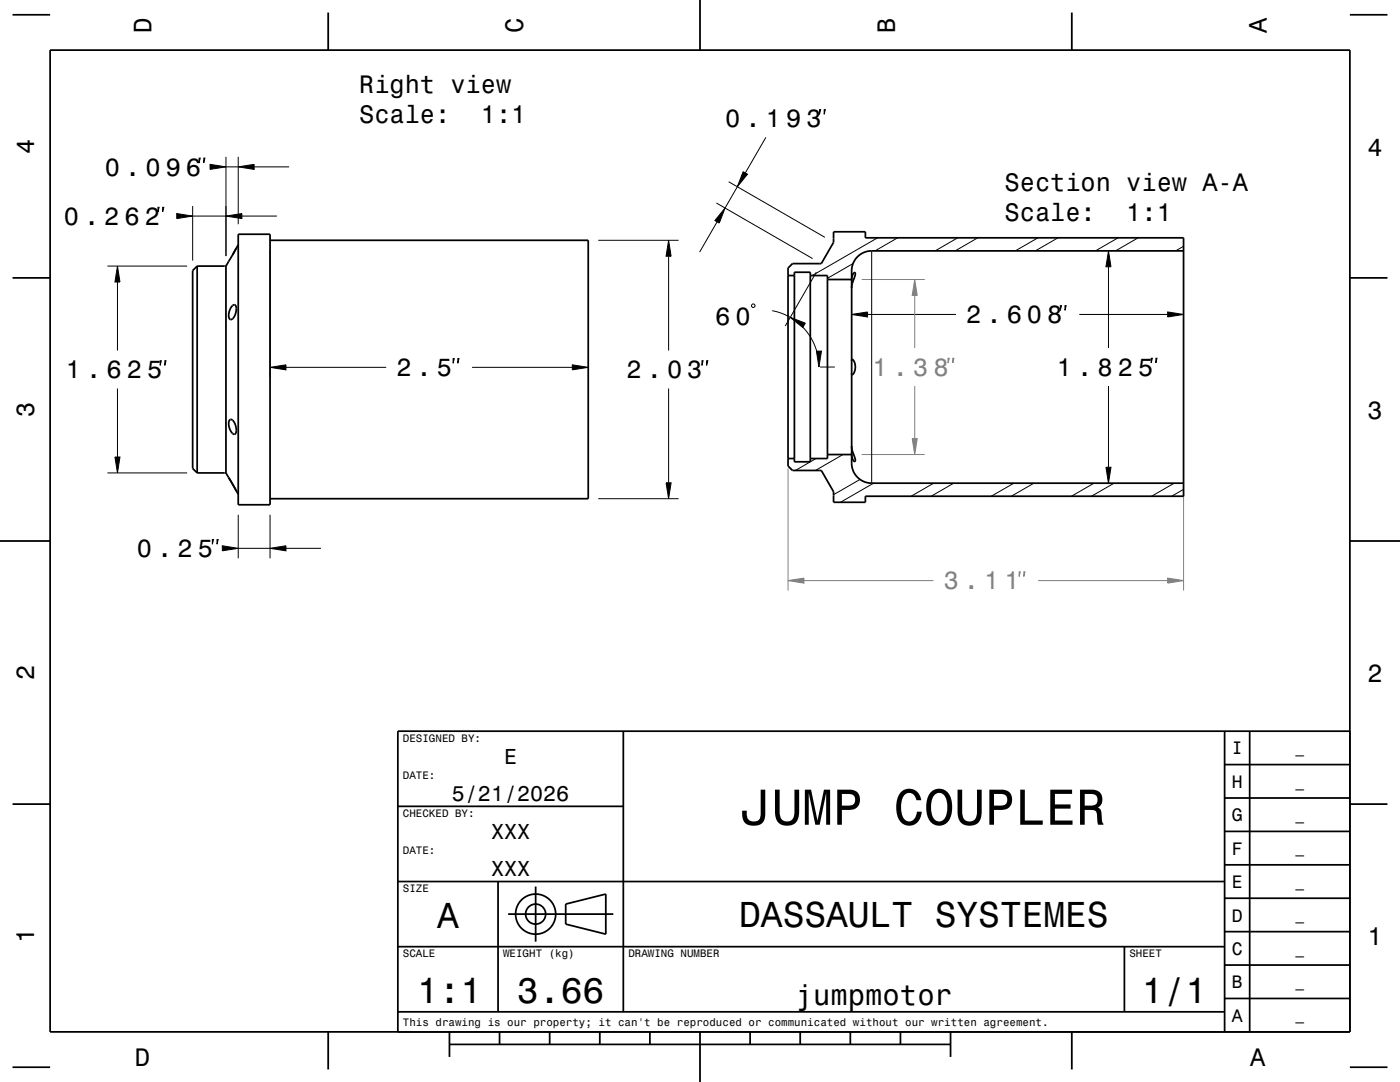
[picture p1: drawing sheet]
<svg xmlns="http://www.w3.org/2000/svg" width="279mm" height="216mm" viewBox="0 0 279 216" stroke-linecap="round" stroke-linejoin="round" font-family="sans-serif">
<g fill="none" stroke="#000" stroke-width=".2">
<path d="M39.7 31.5h.3l-.3 1zM40.7 31.5h.2l-.2 1zM41.9 32.8l3.2 .5-3.2 .5zM45.1 31.3v19.8M45.1 33.3h2.4M47.5 33.3l3.2-.5v1zM47.5 31.3v13.4M50.7 33.3h7M145.4 36.3l19.2 11.1M147.2 37.3l-2.5 4.2M148.3 34.3l.9 .5-2 2.5zM152.8 27.4l-4.1 7.1"/>
<path d="M163.5 21.9h.3l-.3 .9zM164.5 21.9h.2l-.2 .9zM21.4 53.1h15.9M23.4 53.1l.5 3.2h-1zM23.4 56.3v13.6M31.5 41.4h.3l-.3 .9zM32.5 41.4h.2l-.2 .9zM35.3 42.6l3.1 .5-3.1 .5zM38.4 41.1v10.9M38.4 43.1h6.7M45.1 43.1l3.2-.5v1zM48.3 43.1h7"/>
<path d="M53.9 49.9v25.4M119.4 47.9h16M133.4 47.9l.5 3.2h-1zM133.4 51.1v18.8M143 40.5l19.2 11.1M143.1 44.3l-3.5 6M144.7 41.5l-1.2 3-.8-.5zM162.9 54.3l-6.2 10.8M170.2 52.6l-5.1 2.9M174 50.1v46.3M175.1 47.5l-13 7.5M179.1 47.5l-4.5 2.6"/>
<path d="M191.1 47.5l-4.5 2.6M195.1 47.5l-4.5 2.6M207.1 47.5l-4.5 2.6M211.1 47.5l-4.5 2.6M221.2 50.1l.5 3.1h-1zM221.2 53.2v16.3M223.1 47.5l-4.5 2.6M227.1 47.5l-4.5 2.6M236.2 49.1l-1.6 1M23.4 77.5v13.7M32 72h.2l-.2 .9zM32.9 72h.2l-.2 .9z"/>
<path d="M53.9 73.3l3.2-.5v1zM57.1 73.3h20M90.4 71.6h.3l-.3 .9zM91.4 71.6h.2l-.2 .9zM94.2 73.3h20M114.2 72.8l3.2 .5-3.2 .5zM133.4 77.5v18.8M140.1 72h.2l-.2 .9zM141 72h.3l-.3 .9zM150 60.9l.2-.2h.2l.3 .2v.2l-.3 .3h-.2l-.2-.3zM154.1 62a11.3 11.3 0 0 1 3.6 1.3M157.7 63.3l3 1.2-.5 .8z"/>
<path d="M160.2 65.3a11.5 11.5 0 0 1 2.8 4.8M162.9 70.1h1l-.5 3.1zM163.7 73.2h2.9M170 62.7l3.1-.5v1zM173.1 62.7h17.7M211.6 61h.2l-.2 .9zM212.5 61h.3l-.3 .9zM215.4 62.7h17.6M221.2 77v16.2M229.7 71.5h.3l-.3 .9zM230.7 71.5h.2l-.2 .9zM233 62.2l3.2 .5-3.2 .5z"/>
<path d="M21.4 94.4h15.9M22.9 91.2h1l-.5 3.2zM119.4 99.5h16M132.9 96.3h1l-.5 3.2zM162.9 91.5l-4.2 2.4M168.2 90.7l-5.5 3.2M171.6 95.7l-5.2 3M174.3 96.4l-6.6 3.8M186.3 96.4l-4.5 2.6M190.3 96.4l-4.5 2.6M202.3 96.4l-4.5 2.6M206.3 96.4l-4.5 2.6"/>
<path d="M218.3 96.4l-4.5 2.6M220.7 93.2h1l-.5 3.2zM222.3 96.4l-4.5 2.6M234.3 96.4l-4.5 2.6M236.2 97.6l-2.4 1.4M42.4 107.7h.2l-.2 .9zM43.3 107.7h.2l-.2 .9zM44.4 108.9l3.1 .5-3.1 .5zM47.5 102.7v8.7M47.5 109.4h6.4M53.9 109.4l3.2-.5v1zM53.9 102.7v8.7"/>
<path d="M57.1 109.4h7"/>
</g>
<path d="M172 55.8h12.6M157.3 93.5v24.4M172 90.7h12.6M236.2 98.4v19.5" fill="none" stroke="#808080" stroke-width=".2"/>
<g fill="none" stroke="#000" stroke-width=".35">
<path d="M2.5 2.9h7.5M10 10h259.4v195.9h-259.4zM65.5 2.5v7.5M139.7 0v10M213.9 2.5v7.5M269.4 2.9h7.5M2.5 55.4h7.5M39.3 53.1l-.9 .9v39.5l.9 .9M39.3 53.1v41.3M39.3 53.1h5.8M45.1 53.1v41.3M47.5 48.8l-2.4 4.3"/>
<path d="M47.5 46.7h6.4v54h-6.4zM53.9 47.9h63.5v51.6h-63.5M157.3 55h1.2M158.2 52.6h5.7l2.5-4.2v-2.2h6.3v1.3h63.5v51.5h-63.5v1.2h-6.3v-2.1l-2.5-4.2h-5.7l-.9-.9v-39.5zM158.5 54.3h3.2v37.8h-3.2zM161.7 55h3.4v36.5h-3.4M165.1 55.8h4.9M170 56v-.3a1.21 1.21 0 0 1 .6-1.3 .66 .66 0 0 1-.1 .9l-.5 2M236.2 50.1h-62.2a4 4 0 0 0-4 4v38.3a4 4 0 0 0 4 4h62.2M269.4 55.4h7.5M46.4 61a.47 .47 0 0 1 .6-.1 .47 .47 0 0 1 .2 .6 1.98 1.98 0 0 1-1.2 2.3l-.3-.4-.1-.7 .3-.9zM170 72a.18 .18 0 0 1 .1-.3 .18 .18 0 0 1 .2 .2 2.13 2.13 0 0 1-.3 2.8v-.2"/>
<path d="M39.3 94.4h5.8M45.1 94.4l2.4 4.2M45.8 83.8a.67 .67 0 0 1 1 .6l.4 1.4a.54 .54 0 0 1-.1 .6 .54 .54 0 0 1-.6 .2v-.1a2.52 2.52 0 0 1-.7-2.7zM157.3 91.5h1.2M165.1 90.7h4.9M170 89.2l.7 2.5a.26 .26 0 0 1-.2 .4 .26 .26 0 0 1-.3-.3l-.2-1.4M0 107.9h10M269.4 107.9h10M124.4 145.9v56M244.4 159.2h25M244.4 152.6h25M244.4 145.9v60"/>
<path d="M249.4 145.9v60M269.4 145.9h-190v60M2.5 160.5h7.5M79.4 175.9h165M79.4 160.9h45M99.4 175.9v26M106.9 176.9v11M244.4 179.2h25M244.4 172.6h25M244.4 165.9h25M269.4 160.5h7.5M79.4 188.9h165"/>
<path d="M101.4 182.4h21M112.9 180.4l8-2v8l-8-2zM224.4 188.9v13M244.4 199.2h25M244.4 192.6h25M244.4 185.9h25M2.5 213h7.5M65.5 205.9v7.5M79.4 201.9h165M89.7 208.4h100M89.7 205.9v5M99.7 205.9v2.5"/>
<path d="M109.7 205.9v2.5M119.7 205.9v2.5M129.7 205.9v2.5M139.7 205.9v10M149.7 205.9v2.5M159.7 205.9v2.5M169.7 205.9v2.5M179.7 205.9v2.5M189.7 205.9v5M213.9 205.9v7.5M269.4 213h7.5"/>
<circle cx="106.9" cy="182.4" r="2"/>
<circle cx="106.9" cy="182.4" r="4"/>
</g>
<g fill="#000">
<path d="M41.9 32.8l3.2 .5-3.2 .5z" fill-rule="evenodd"/>
<path d="M47.5 33.3l3.2-.5v1z" fill-rule="evenodd"/>
<path d="M148.3 34.3l.9 .5-2 2.5z" fill-rule="evenodd"/>
<path d="M23.4 53.1l.5 3.2h-1z" fill-rule="evenodd"/>
<path d="M35.3 42.6l3.1 .5-3.1 .5z" fill-rule="evenodd"/>
<path d="M45.1 43.1l3.2-.5v1z" fill-rule="evenodd"/>
<path d="M133.4 47.9l.5 3.2h-1z" fill-rule="evenodd"/>
<path d="M144.7 41.5l-1.2 3-.8-.5z" fill-rule="evenodd"/>
<path d="M221.2 50.1l.5 3.1h-1z" fill-rule="evenodd"/>
<path d="M53.9 73.3l3.2-.5v1z" fill-rule="evenodd"/>
<path d="M114.2 72.8l3.2 .5-3.2 .5z" fill-rule="evenodd"/>
<path d="M157.7 63.3l3 1.2-.5 .8z" fill-rule="evenodd"/>
<path d="M162.9 70.1h1l-.5 3.1z" fill-rule="evenodd"/>
<path d="M170 62.7l3.1-.5v1z" fill-rule="evenodd"/>
<path d="M233 62.2l3.2 .5-3.2 .5z" fill-rule="evenodd"/>
<path d="M22.9 91.2h1l-.5 3.2z" fill-rule="evenodd"/>
<path d="M132.9 96.3h1l-.5 3.2z" fill-rule="evenodd"/>
<path d="M220.7 93.2h1l-.5 3.2z" fill-rule="evenodd"/>
<path d="M44.4 108.9l3.1 .5-3.1 .5z" fill-rule="evenodd"/>
<path d="M53.9 109.4l3.2-.5v1z" fill-rule="evenodd"/>
</g>
<g fill="#808080">
<path d="M182.6 55.8l.5 3.1h-1z" fill-rule="evenodd"/>
<path d="M182.1 87.5h1l-.5 3.2z" fill-rule="evenodd"/>
</g>
<path d="M182.6 55.8l.5 3.1h-1zM182.6 58.9v10.6M182.6 77v10.5M189.2 71.5h.2l-.2 .9zM190.1 71.5h.3l-.3 .9zM182.1 87.5h1l-.5 3.2z" fill="none" stroke="#808080" stroke-width=".2"/>
<g fill="#808080">
<path d="M233 115.4l3.2 .5-3.2 .5z" fill-rule="evenodd"/>
<path d="M157.3 115.9l3.1-.5v1z" fill-rule="evenodd"/>
</g>
<path d="M157.3 115.9l3.1-.5v1zM160.4 115.9h25.9M203.4 114.1h.2l-.2 .9zM204.3 114.1h.3l-.3 .9zM207.2 115.9h25.8M233 115.4l3.2 .5-3.2 .5z" fill="none" stroke="#808080" stroke-width=".2"/>
<text font-size="10.1" x="148" y="164.6">JUMP COUPLER</text>
<g font-size="7.2">
<text x="87.2" y="185.2">A</text>
<text x="147.5" y="185">DASSAULT SYSTEMES</text>
<text x="83.2" y="200.2">1:1</text>
<text x="103.2" y="200.2">3.66</text>
<text x="227.9" y="200.2">1/1</text>
</g>
<text font-size="5.8" x="158.8" y="200.5">jumpmotor</text>
<g font-size="5">
<text x="30.2" y="6.5" transform="rotate(-90 30.2 6.5)">D</text>
<text x="104.4" y="6.5" transform="rotate(-90 104.4 6.5)">C</text>
<text x="178.6" y="6.5" transform="rotate(-90 178.6 6.5)">B</text>
<text x="252.8" y="6.5" transform="rotate(-90 252.8 6.5)">A</text>
<text x="71.7" y="18.6">Right view</text>
<text x="71.7" y="24.6">Scale:</text>
<text x="96" y="24.6">1:1</text>
<text x="144.8" y="25.4">0 . 1 9 3</text>
<text x="6.8" y="30.7" transform="rotate(-90 6.8 30.7)">4</text>
<text x="20.9" y="35">0 . 0 9 6</text>
<text x="272.9" y="31">4</text>
<text x="200.5" y="38.1">Section view A-A</text>
<text x="12.7" y="44.9">0 . 2 6 2</text>
<text x="200.5" y="44.1">Scale:</text>
<text x="224.8" y="44.1">1:1</text>
<text x="142.7" y="64.9">6 0</text>
<text x="192.8" y="64.5">2 . 6 0 8</text>
<text x="13.2" y="75.5">1 . 6 2 5</text>
<text x="79.1" y="75.1">2 . 5</text>
<text x="125" y="75.5">2 . 0 3</text>
<text x="210.9" y="75">1 . 8 2 5</text>
<text x="6.8" y="83.2" transform="rotate(-90 6.8 83.2)">3</text>
<text x="272.9" y="83.5">3</text>
<text x="27.3" y="111.2">0 . 2 5</text>
<text x="6.8" y="135.7" transform="rotate(-90 6.8 135.7)">2</text>
<text x="272.9" y="136">2</text>
<text x="6.8" y="188.2" transform="rotate(-90 6.8 188.2)">1</text>
<text x="272.9" y="188.5">1</text>
<text x="26.9" y="212.7">D</text>
<text x="249.5" y="212.7">A</text>
</g>
<g font-size="5" fill="#808080">
<text x="174.1" y="75">1 . 3 8</text>
<text x="188.3" y="117.6">3 . 1 1</text>
</g>
<g font-size="4.3">
<text x="100.6" y="152.4">E</text>
<text x="90.2" y="159.9">5/21/2026</text>
<text x="98" y="167.4">XXX</text>
<text x="98" y="174.9">XXX</text>
</g>
<g font-size="3.6">
<text x="245.8" y="150.5">I</text>
<text x="245.8" y="157.2">H</text>
<text x="245.8" y="163.9">G</text>
<text x="245.8" y="170.5">F</text>
<text x="245.8" y="177.2">E</text>
<text x="245.8" y="183.9">D</text>
<text x="245.8" y="190.5">C</text>
<text x="245.8" y="197.2">B</text>
<text x="245.8" y="203.9">A</text>
</g>
<g font-size="2.9">
<text x="258.5" y="150.3">_</text>
<text x="258.5" y="156.9">_</text>
<text x="258.5" y="163.6">_</text>
<text x="258.5" y="170.3">_</text>
<text x="258.5" y="176.9">_</text>
<text x="258.5" y="183.6">_</text>
<text x="258.5" y="190.3">_</text>
<text x="258.5" y="196.9">_</text>
<text x="258.5" y="203.6">_</text>
</g>
<g font-size="2.2">
<text x="80.4" y="148">DESIGNED BY:</text>
<text x="80.4" y="155.5">DATE:</text>
<text x="80.4" y="163">CHECKED BY:</text>
<text x="80.4" y="170.5">DATE:</text>
<text x="80.4" y="178">SIZE</text>
<text x="80.4" y="191">SCALE</text>
<text x="100.4" y="191">WEIGHT (kg)</text>
<text x="125.4" y="191">DRAWING NUMBER</text>
<text x="225.4" y="191">SHEET</text>
<text x="80.4" y="204.7">This drawing is our property; it can't be reproduced or communicated without our written agreement.</text>
</g>
</svg>
